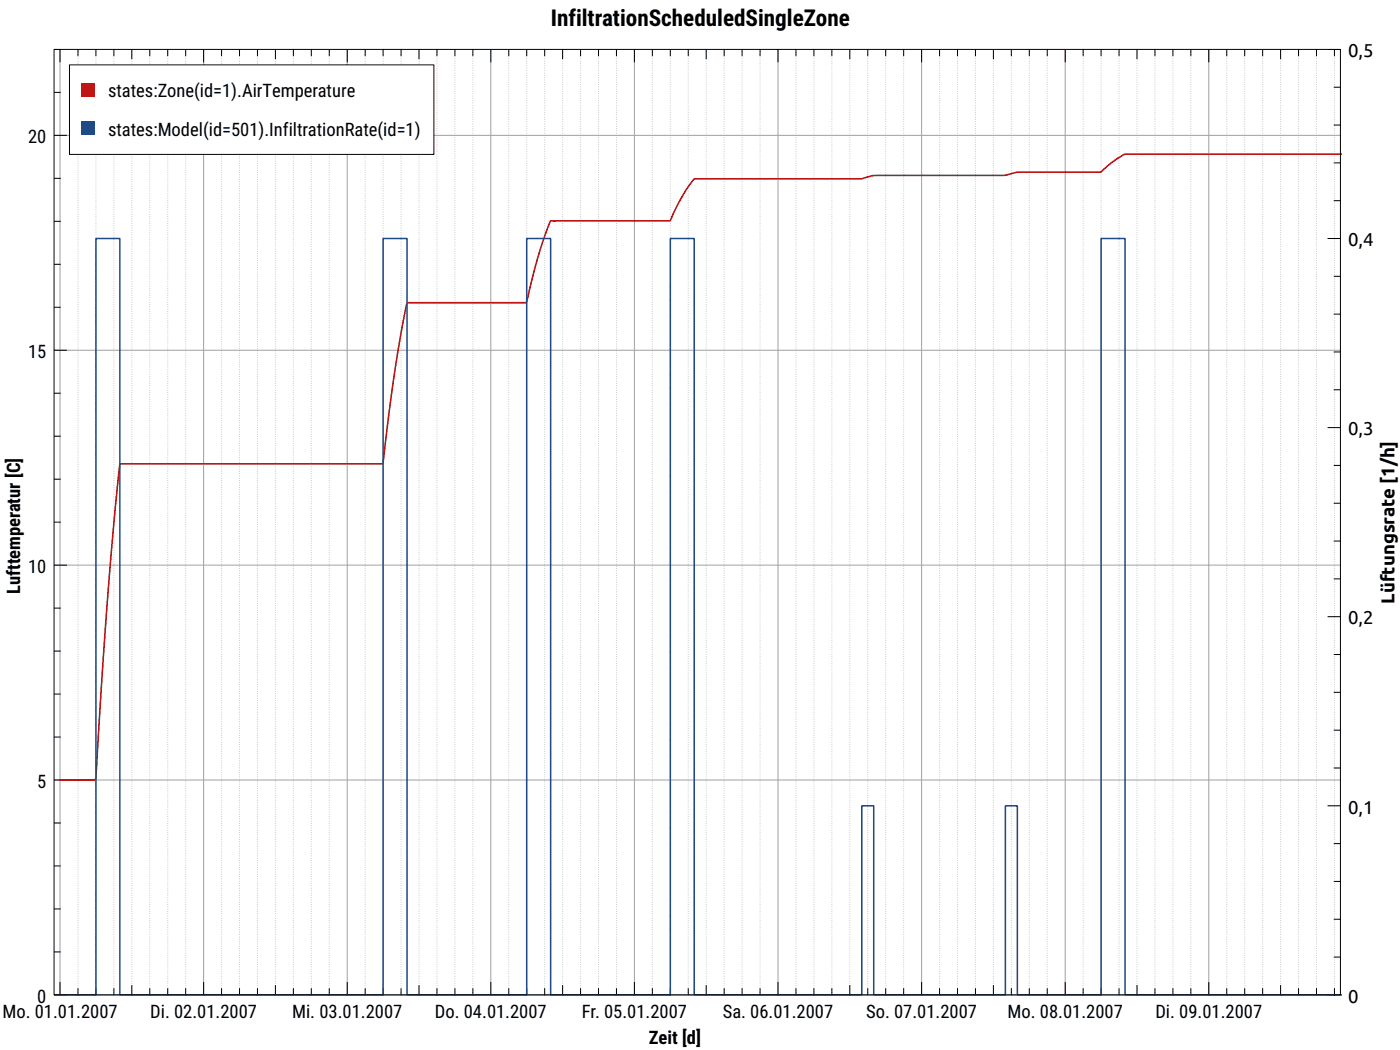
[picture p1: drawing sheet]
<svg xmlns="http://www.w3.org/2000/svg" width="240mm" height="180mm" viewBox="0 0 240 180" stroke-linecap="round" stroke-linejoin="round" font-family="sans-serif">
<g fill="none" stroke="#c0c0c0" stroke-width=".17" stroke-dasharray=".1 .3" stroke-linecap="butt">
<path d="M13.4 8.5v162M16.4 8.5v162M19.5 8.5v162M22.6 8.5v162M25.7 8.5v162M28.7 8.5v162M31.8 8.5v162M38 8.5v162M41 8.5v162M44.1 8.5v162M47.2 8.5v162M50.3 8.5v162"/>
<path d="M53.3 8.5v162M56.4 8.5v162M62.6 8.5v162M65.6 8.5v162M68.7 8.5v162M71.8 8.5v162M74.9 8.5v162M77.9 8.5v162M81 8.5v162M87.2 8.5v162M90.3 8.5v162M93.3 8.5v162"/>
<path d="M96.4 8.5v162M99.5 8.5v162M102.6 8.5v162M105.6 8.5v162M111.8 8.5v162M114.9 8.5v162M117.9 8.5v162M121 8.5v162M124.1 8.5v162M127.2 8.5v162M130.2 8.5v162M136.4 8.5v162"/>
<path d="M139.5 8.5v162M142.5 8.5v162M145.6 8.5v162M148.7 8.5v162M151.8 8.5v162M154.8 8.5v162M161 8.5v162M164.1 8.5v162M167.1 8.5v162M170.2 8.5v162M173.3 8.5v162M176.4 8.5v162"/>
<path d="M179.4 8.5v162M185.6 8.5v162M188.7 8.5v162M191.7 8.5v162M194.8 8.5v162M197.9 8.5v162M201 8.5v162M204.1 8.5v162M210.2 8.5v162M213.3 8.5v162M216.4 8.5v162M219.4 8.5v162"/>
<path d="M222.5 8.5v162M225.6 8.5v162M228.7 8.5v162"/>
</g>
<g fill="none" stroke="#a0a0a4" stroke-width=".17">
<path d="M10.3 8.5v162M34.9 8.5v162M59.5 8.5v162M84.1 8.5v162M108.7 8.5v162M133.3 8.5v162M157.9 8.5v162M182.5 8.5v162M207.1 8.5v162M9.3 23.2h220.4M9.3 60h220.4M9.3 96.8h220.4"/>
<path d="M9.3 133.7h220.4M9.3 170.5h220.4"/>
</g>
<g fill="none" stroke="#000" stroke-width=".17">
<path d="M9.3 15.8h1M9.3 8.5h1M10.3 8.5v2.1M13.4 8.5v1M16.4 8.5v1M19.5 8.5v1M22.6 8.5v1.6M25.7 8.5v1M28.7 8.5v1M31.8 8.5v1M34.9 8.5v2.1M38 8.5v1"/>
<path d="M41 8.5v1M44.1 8.5v1M47.2 8.5v1.6M50.3 8.5v1M53.3 8.5v1M56.4 8.5v1M59.5 8.5v2.1M62.6 8.5v1M65.6 8.5v1M68.7 8.5v1M71.8 8.5v1.6M74.9 8.5v1"/>
<path d="M77.9 8.5v1M81 8.5v1M84.1 8.5v2.1M87.2 8.5v1M90.3 8.5v1M93.3 8.5v1M96.4 8.5v1.6M99.5 8.5v1M102.6 8.5v1M105.6 8.5v1M108.7 8.5v2.1M111.8 8.5v1"/>
<path d="M114.9 8.5v1M117.9 8.5v1M121 8.5v1.6M124.1 8.5v1M127.2 8.5v1M130.2 8.5v1M133.3 8.5v2.1M136.4 8.5v1M139.5 8.5v1M142.5 8.5v1M145.6 8.5v1.6M148.7 8.5v1"/>
<path d="M151.8 8.5v1M154.8 8.5v1M157.9 8.5v2.1M161 8.5v1M164.1 8.5v1M167.1 8.5v1M170.2 8.5v1.6M173.3 8.5v1M176.4 8.5v1M179.4 8.5v1M182.5 8.5v2.1M185.6 8.5v1"/>
<path d="M188.7 8.5v1M191.7 8.5v1M194.8 8.5v1.6M197.9 8.5v1M201 8.5v1M204.1 8.5v1M207.1 8.5v2.1M210.2 8.5v1M213.3 8.5v1M216.4 8.5v1M219.4 8.5v1.6M222.5 8.5v1"/>
<path d="M225.6 8.5v1M227.6 8.5h2.1M228.6 14.9h1.1M228.7 8.5v1M9.3 37.9h1M9.3 30.6h1M9.3 23.2h2.1M228.6 34.4h1.1M228.6 27.9h1.1M228.6 21.4h1.1M9.3 52.7h1M9.3 45.3h1"/>
<path d="M227.6 40.9h2.1M228.6 53.8h1.1M228.6 47.3h1.1M9.3 74.7h1M9.3 67.4h1M9.3 60h2.1M227.6 73.3h2.1M228.6 79.8h1.1M228.6 66.8h1.1M228.6 60.3h1.1M9.3 89.5h1M9.3 82.1h1"/>
<path d="M9.3 96.8h2.1M228.6 99.2h1.1M228.6 92.7h1.1M228.6 86.2h1.1M9.3 118.9h1M9.3 111.6h1M9.3 104.2h1M227.6 105.7h2.1M228.6 118.6h1.1M228.6 112.2h1.1M9.3 126.3h1M9.3 133.7h2.1"/>
<path d="M227.6 138.1h2.1M228.6 131.6h1.1M228.6 125.1h1.1M9.3 155.7h1M9.3 148.4h1M9.3 141h1M228.6 157.5h1.1M228.6 151h1.1M228.6 144.6h1.1M9.3 163.1h1M9.3 170.5h2.1M10.3 168.4v2.1"/>
<path d="M13.4 169.4v1.1M16.4 169.4v1.1M19.5 169.4v1.1M22.6 168.9v1.6M25.7 169.4v1.1M28.7 169.4v1.1M31.8 169.4v1.1M34.9 168.4v2.1M38 169.4v1.1M41 169.4v1.1M44.1 169.4v1.1M47.2 168.9v1.6"/>
<path d="M50.3 169.4v1.1M53.3 169.4v1.1M56.4 169.4v1.1M59.5 168.4v2.1M62.6 169.4v1.1M65.6 169.4v1.1M68.7 169.4v1.1M71.8 168.9v1.6M74.9 169.4v1.1M77.9 169.4v1.1M81 169.4v1.1M84.1 168.4v2.1"/>
<path d="M87.2 169.4v1.1M90.3 169.4v1.1M93.3 169.4v1.1M96.4 168.9v1.6M99.5 169.4v1.1M102.6 169.4v1.1M105.6 169.4v1.1M108.7 168.4v2.1M111.8 169.4v1.1M114.9 169.4v1.1M117.9 169.4v1.1M121 168.9v1.6"/>
<path d="M124.1 169.4v1.1M127.2 169.4v1.1M130.2 169.4v1.1M133.3 168.4v2.1M136.4 169.4v1.1M139.5 169.4v1.1M142.5 169.4v1.1M145.6 168.9v1.6M148.7 169.4v1.1M151.8 169.4v1.1M154.8 169.4v1.1M157.9 168.4v2.1"/>
<path d="M161 169.4v1.1M164.1 169.4v1.1M167.1 169.4v1.1M170.2 168.9v1.6M173.3 169.4v1.1M176.4 169.4v1.1M179.4 169.4v1.1M182.5 168.4v2.1M185.6 169.4v1.1M188.7 169.4v1.1M191.7 169.4v1.1M194.8 168.9v1.6"/>
<path d="M197.9 169.4v1.1M201 169.4v1.1M204.1 169.4v1.1M207.1 168.4v2.1M210.2 169.4v1.1M213.3 169.4v1.1M216.4 169.4v1.1M219.4 168.9v1.6M222.5 169.4v1.1M225.6 169.4v1.1M227.6 170.5h2.1M228.6 164h1.1"/>
<path d="M228.7 169.4v1.1"/>
</g>
<path d="M230 26.4h-36.5a4.1 4.1 0 0 0-2.6 1.2l-2.4 1.9h-13.8l-2.6 .6h-20.8a8.5 8.5 0 0 0-3.8 .5h-27.7a1.07 1.07 0 0 0-1.4 .7l-.6 1a33.3 33.3 0 0 0-2.9 5.5h-20.5a79.2 79.2 0 0 0-4.1 14l-.2 .1h-20.4a273 273 0 0 0-4.1 27.4l-.1 .2h-45a1016.6 1016.6 0 0 0-4.1 53.8l-.1 .4h-6" fill="none" stroke="#c00" stroke-width=".26"/>
<path d="M10.3 170.5h6.1v-129.6h4.1v129.6h45.1v-129.6h4.1v129.6h20.6v-129.6h4.1v129.6h20.5v-129.6h4.1v129.6h28.7v-32.4h2v32.4h22.6v-32.4h2v32.4h14.4v-129.6h4.1v129.6h37.2" fill="none" stroke="#204a87" stroke-width=".26"/>
<path d="M11.9 11.1h62.4v15.4h-62.4z" fill="#fff" stroke="#000" stroke-width=".17"/>
<path d="M14 14.2h2.3v2.3h-2.3z" fill-rule="evenodd" fill="#c00"/>
<path d="M14 20.8h2.3v2.4h-2.3z" fill-rule="evenodd" fill="#204a87"/>
<path d="M9.3 8.5h220.4v162h-220.4z" fill="none" stroke="#000" stroke-width=".17"/>
<text font-size="4" x="94.4" y="4.5">InfiltrationScheduledSingleZone</text>
<g font-size="3.2">
<text x="231" y="9.8">0,5</text>
<text x="18.5" y="16.7">s</text>
<text x="20" y="16.7">tat</text>
<text x="23.3" y="16.7">es</text>
<text x="26.3" y="16.7">:Zone(i</text>
<text x="35" y="16.7">d=</text>
<text x="38.1" y="16.7">1).</text>
<text x="41.5" y="16.7">Air</text>
<text x="45" y="16.7">Te</text>
<text x="48.1" y="16.7">m</text>
<text x="50.5" y="16.7">pe</text>
<text x="53.6" y="16.7">rat</text>
<text x="56.9" y="16.7">ure</text>
<text x="18.5" y="23.3">s</text>
<text x="20" y="23.3">tat</text>
<text x="23.3" y="23.3">es</text>
<text x="26.3" y="23.3">:M</text>
<text x="29.4" y="23.3">od</text>
<text x="32.6" y="23.3">el(</text>
<text x="35.8" y="23.3">id</text>
<text x="38.1" y="23.3">=5</text>
<text x="41.2" y="23.3">01</text>
<text x="44.3" y="23.3">).Infil</text>
<text x="50.9" y="23.3">tra</text>
<text x="54.3" y="23.3">tionRat</text>
<text x="63.2" y="23.3">e(</text>
<text x="65.7" y="23.3">i</text>
<text x="66.4" y="23.3">d=</text>
<text x="69.5" y="23.3">1)</text>
<text x="4.8" y="24.5">20</text>
<text x="231" y="42.2">0,4</text>
<text x="4.8" y="61.3">15</text>
<text x="231" y="74.6">0,3</text>
<text x="3.4" y="101.8" transform="rotate(-90 3.4 101.8)">Lufttemperatur [C]</text>
<text x="4.8" y="98.2">10</text>
<text x="231" y="107">0,2</text>
<text x="238.9" y="103.4" transform="rotate(-90 238.9 103.4)">Lüftungsrate [1/h]</text>
<text x="6.4" y="135">5</text>
<text x="231" y="139.4">0,1</text>
<text x="6.4" y="171.8">0</text>
<text x="231" y="171.8">0</text>
<text x=".4" y="174.4">Mo. 01.01.2007</text>
<text x="25.7" y="174.4">Di. 02.01.2007</text>
<text x="50.1" y="174.4">Mi. 03.01.2007</text>
<text x="74.5" y="174.4">Do. 04.01.2007</text>
<text x="99.7" y="174.4">Fr. 05.01.2007</text>
<text x="111.2" y="178.9">Zeit [d]</text>
<text x="123.9" y="174.4">Sa. 06.01.2007</text>
<text x="148.4" y="174.4">So. 07.01.2007</text>
<text x="172.6" y="174.4">Mo. 08.01.2007</text>
<text x="198" y="174.4">Di. 09.01.2007</text>
</g>
</svg>
